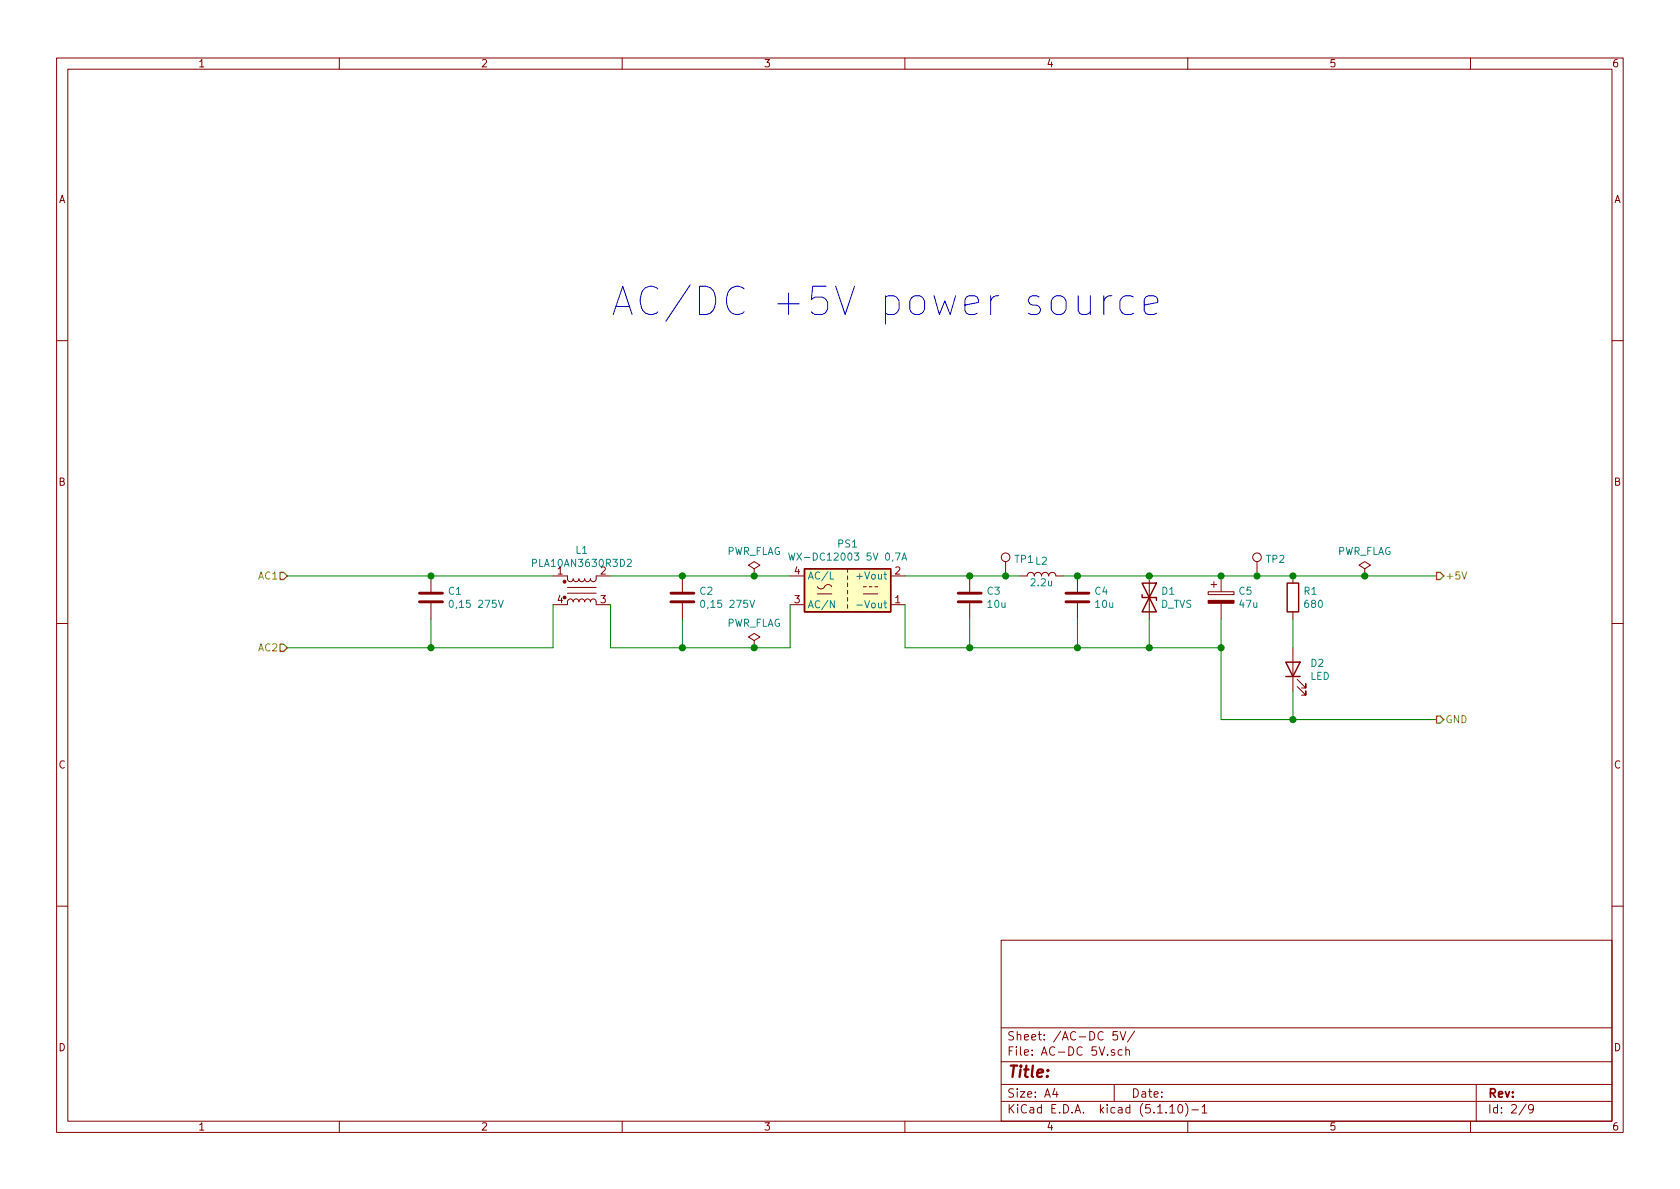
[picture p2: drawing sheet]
EESchema Schematic File Version 4
EELAYER 30 0
EELAYER END
$Descr A4 11693 8268
encoding utf-8
Sheet 2 9
Title ""
Date ""
Rev ""
Comp ""
Comment1 ""
Comment2 ""
Comment3 ""
Comment4 ""
$EndDescr
$Comp
L ac-dc:AC-DC PS1
U 1 1
P 5900 4100
F 0 "PS1" H 5900 4425 50  0000 C CNN
F 1 "WX-DC12003 5V 0,7A" H 5900 4334 50  0000 C CNN
F 2 "furnace_230V:WX-DC12003" H 5900 3800 50  0001 C CNN
F 3 "" H 6300 3750 50  0001 C CNN
	1    5900 4100
	1    0    0    -1  
$EndComp
$Comp
L furnace_230V-rescue:C-Device C1
U 1 1
P 3000 4150
F 0 "C1" H 3115 4196 50  0000 L CNN
F 1 "0,15 275V" H 3115 4105 50  0000 L CNN
F 2 "Capacitor_THT:C_Rect_L18.0mm_W7.0mm_P15.00mm_FKS3_FKP3" H 3038 4000 50  0001 C CNN
F 3 "~" H 3000 4150 50  0001 C CNN
	1    3000 4150
	1    0    0    -1  
$EndComp
$Comp
L furnace_230V-rescue:C-Device C2
U 1 1
P 4750 4150
F 0 "C2" H 4865 4196 50  0000 L CNN
F 1 "0,15 275V" H 4865 4105 50  0000 L CNN
F 2 "Capacitor_THT:C_Rect_L18.0mm_W7.0mm_P15.00mm_FKS3_FKP3" H 4788 4000 50  0001 C CNN
F 3 "~" H 4750 4150 50  0001 C CNN
	1    4750 4150
	1    0    0    -1  
$EndComp
$Comp
L furnace_230V-rescue:L_Core_Iron_Coupled_1243-Device L1
U 1 1
P 4050 4100
F 0 "L1" H 4050 4381 50  0000 C CNN
F 1 "PLA10AN3630R3D2" H 4050 4290 50  0000 C CNN
F 2 "furnace_230V:L_CommonMode_PLA10" H 4050 4100 50  0001 C CNN
F 3 "~" H 4050 4100 50  0001 C CNN
	1    4050 4100
	1    0    0    -1  
$EndComp
$Comp
L furnace_230V-rescue:C-Device C3
U 1 1
P 6750 4150
F 0 "C3" H 6865 4196 50  0000 L CNN
F 1 "10u" H 6865 4105 50  0000 L CNN
F 2 "Capacitor_SMD:C_1206_3216Metric_Pad1.42x1.75mm_HandSolder" H 6788 4000 50  0001 C CNN
F 3 "~" H 6750 4150 50  0001 C CNN
	1    6750 4150
	1    0    0    -1  
$EndComp
$Comp
L furnace_230V-rescue:C-Device C4
U 1 1
P 7500 4150
F 0 "C4" H 7615 4196 50  0000 L CNN
F 1 "10u" H 7615 4105 50  0000 L CNN
F 2 "Capacitor_SMD:C_1206_3216Metric_Pad1.42x1.75mm_HandSolder" H 7538 4000 50  0001 C CNN
F 3 "~" H 7500 4150 50  0001 C CNN
	1    7500 4150
	1    0    0    -1  
$EndComp
$Comp
L furnace_230V-rescue:L-Device L2
U 1 1
P 7250 4000
F 0 "L2" V 7350 4000 50  0000 C CNN
F 1 "2.2u" V 7200 4000 50  0000 C CNN
F 2 "Inductor_THT:L_Axial_L7.0mm_D3.3mm_P10.16mm_Horizontal_Fastron_MICC" H 7250 4000 50  0001 C CNN
F 3 "~" H 7250 4000 50  0001 C CNN
	1    7250 4000
	0    -1   -1   0   
$EndComp
$Comp
L furnace_230V-rescue:D_TVS-Device D1
U 1 1
P 8000 4150
F 0 "D1" V 7954 4230 50  0000 L CNN
F 1 "D_TVS" V 8045 4230 50  0000 L CNN
F 2 "Diode_SMD:D_SMB_Handsoldering" H 8000 4150 50  0001 C CNN
F 3 "~" H 8000 4150 50  0001 C CNN
	1    8000 4150
	0    1    1    0   
$EndComp
$Comp
L furnace_230V-rescue:TestPoint-Connector TP?
U 1 1
P 7000 4000
AR Path="/60ACEC46" Ref="TP?"  Part="1" 
AR Path="/609CA6A8/60AE5653/60ACEC46" Ref="TP?"  Part="1" 
AR Path="/60AAC605/60ACEC46" Ref="TP?"  Part="1" 
AR Path="/60AABABA/60ACEC46" Ref="TP1"  Part="1" 
F 0 "TP1" H 7058 4118 50  0000 L CNN
F 1 "TestPoint" H 7058 4027 50  0001 L CNN
F 2 "furnace_230V:TP" H 7200 4000 50  0001 C CNN
F 3 "~" H 7200 4000 50  0001 C CNN
	1    7000 4000
	1    0    0    -1  
$EndComp
$Comp
L furnace_230V-rescue:TestPoint-Connector TP?
U 1 1
P 8750 4000
AR Path="/60ACED6E" Ref="TP?"  Part="1" 
AR Path="/609CA6A8/60AE5653/60ACED6E" Ref="TP?"  Part="1" 
AR Path="/60AAC605/60ACED6E" Ref="TP?"  Part="1" 
AR Path="/60AABABA/60ACED6E" Ref="TP2"  Part="1" 
F 0 "TP2" H 8808 4118 50  0000 L CNN
F 1 "TestPoint" H 8808 4027 50  0001 L CNN
F 2 "furnace_230V:TP" H 8950 4000 50  0001 C CNN
F 3 "~" H 8950 4000 50  0001 C CNN
	1    8750 4000
	1    0    0    -1  
$EndComp
$Comp
L furnace_230V-rescue:R-Device R?
U 1 1
P 9000 4150
AR Path="/60AD2417" Ref="R?"  Part="1" 
AR Path="/609CA6A8/60AD2417" Ref="R?"  Part="1" 
AR Path="/609CA6A8/60AE5653/60AD2417" Ref="R?"  Part="1" 
AR Path="/60AAC605/60AD2417" Ref="R?"  Part="1" 
AR Path="/60AAE212/60AD2417" Ref="R?"  Part="1" 
AR Path="/60AABABA/60AD2417" Ref="R1"  Part="1" 
F 0 "R1" H 9070 4196 50  0000 L CNN
F 1 "680" H 9070 4105 50  0000 L CNN
F 2 "Resistor_SMD:R_0603_1608Metric_Pad1.05x0.95mm_HandSolder" V 8930 4150 50  0001 C CNN
F 3 "~" H 9000 4150 50  0001 C CNN
	1    9000 4150
	1    0    0    -1  
$EndComp
$Comp
L furnace_230V-rescue:LED-Device D2
U 1 1
P 9000 4650
F 0 "D2" V 9039 4532 50  0000 R CNN
F 1 "LED" V 8948 4532 50  0000 R CNN
F 2 "LED_SMD:LED_1206_3216Metric_ReverseMount_Hole1.8x2.4mm" H 9000 4650 50  0001 C CNN
F 3 "~" H 9000 4650 50  0001 C CNN
	1    9000 4650
	0    -1   -1   0   
$EndComp
Text Notes 8100 2200 2    197  ~ 0
AC/DC +5V power source
Text HLabel 10000 4000 2    50   Output ~ 0
+5V
Text HLabel 10000 5000 2    50   Output ~ 0
GND
Text HLabel 2000 4000 0    50   Input ~ 0
AC1
Text HLabel 2000 4500 0    50   Input ~ 0
AC2
Wire Wire Line
	2000 4000 3000 4000
Wire Wire Line
	3000 4000 3850 4000
Connection ~ 3000 4000
Wire Wire Line
	4250 4000 4750 4000
Wire Wire Line
	4750 4000 5250 4000
Connection ~ 4750 4000
Wire Wire Line
	2000 4500 3000 4500
Wire Wire Line
	3850 4500 3850 4200
Wire Wire Line
	4250 4200 4250 4500
Wire Wire Line
	4250 4500 4750 4500
Wire Wire Line
	5500 4500 5500 4200
Wire Wire Line
	4750 4300 4750 4500
Connection ~ 4750 4500
Wire Wire Line
	4750 4500 5250 4500
Wire Wire Line
	3000 4300 3000 4500
Connection ~ 3000 4500
Wire Wire Line
	3000 4500 3850 4500
Wire Wire Line
	6300 4000 6750 4000
Connection ~ 6750 4000
Wire Wire Line
	6750 4000 7000 4000
Wire Wire Line
	6300 4200 6300 4500
Wire Wire Line
	6300 4500 6750 4500
Wire Wire Line
	8500 4500 8500 5000
Wire Wire Line
	8500 5000 9000 5000
Connection ~ 8500 4000
Wire Wire Line
	8500 4000 8750 4000
Connection ~ 8750 4000
Wire Wire Line
	8750 4000 9000 4000
Connection ~ 9000 4000
Wire Wire Line
	9000 4000 9500 4000
Wire Wire Line
	6750 4300 6750 4500
Connection ~ 6750 4500
Wire Wire Line
	9000 4300 9000 4500
Wire Wire Line
	9000 4800 9000 5000
Connection ~ 9000 5000
Wire Wire Line
	9000 5000 10000 5000
Wire Wire Line
	6750 4500 7500 4500
Wire Wire Line
	7500 4000 8000 4000
$Comp
L furnace_230V-rescue:CP-Device C5
U 1 1
P 8500 4150
F 0 "C5" H 8618 4196 50  0000 L CNN
F 1 "47u" H 8618 4105 50  0000 L CNN
F 2 "Capacitor_THT:CP_Radial_D5.0mm_P2.00mm" H 8538 4000 50  0001 C CNN
F 3 "~" H 8500 4150 50  0001 C CNN
	1    8500 4150
	1    0    0    -1  
$EndComp
Connection ~ 8000 4000
Wire Wire Line
	8000 4000 8500 4000
Wire Wire Line
	7000 4000 7100 4000
Connection ~ 7000 4000
Wire Wire Line
	7400 4000 7500 4000
Connection ~ 7500 4000
Wire Wire Line
	7500 4300 7500 4500
Connection ~ 7500 4500
Wire Wire Line
	7500 4500 8000 4500
Wire Wire Line
	8000 4300 8000 4500
Connection ~ 8000 4500
Wire Wire Line
	8000 4500 8500 4500
Wire Wire Line
	8500 4300 8500 4500
Connection ~ 8500 4500
$Comp
L power:PWR_FLAG #FLG0101
U 1 1
P 5250 4000
F 0 "#FLG0101" H 5250 4075 50  0001 C CNN
F 1 "PWR_FLAG" H 5250 4173 50  0000 C CNN
F 2 "" H 5250 4000 50  0001 C CNN
F 3 "~" H 5250 4000 50  0001 C CNN
	1    5250 4000
	1    0    0    -1  
$EndComp
Connection ~ 5250 4000
Wire Wire Line
	5250 4000 5500 4000
$Comp
L power:PWR_FLAG #FLG0102
U 1 1
P 5250 4500
F 0 "#FLG0102" H 5250 4575 50  0001 C CNN
F 1 "PWR_FLAG" H 5250 4673 50  0000 C CNN
F 2 "" H 5250 4500 50  0001 C CNN
F 3 "~" H 5250 4500 50  0001 C CNN
	1    5250 4500
	1    0    0    -1  
$EndComp
Connection ~ 5250 4500
Wire Wire Line
	5250 4500 5500 4500
$Comp
L power:PWR_FLAG #FLG0103
U 1 1
P 9500 4000
F 0 "#FLG0103" H 9500 4075 50  0001 C CNN
F 1 "PWR_FLAG" H 9500 4173 50  0000 C CNN
F 2 "" H 9500 4000 50  0001 C CNN
F 3 "~" H 9500 4000 50  0001 C CNN
	1    9500 4000
	1    0    0    -1  
$EndComp
Connection ~ 9500 4000
Wire Wire Line
	9500 4000 10000 4000
$EndSCHEMATC
